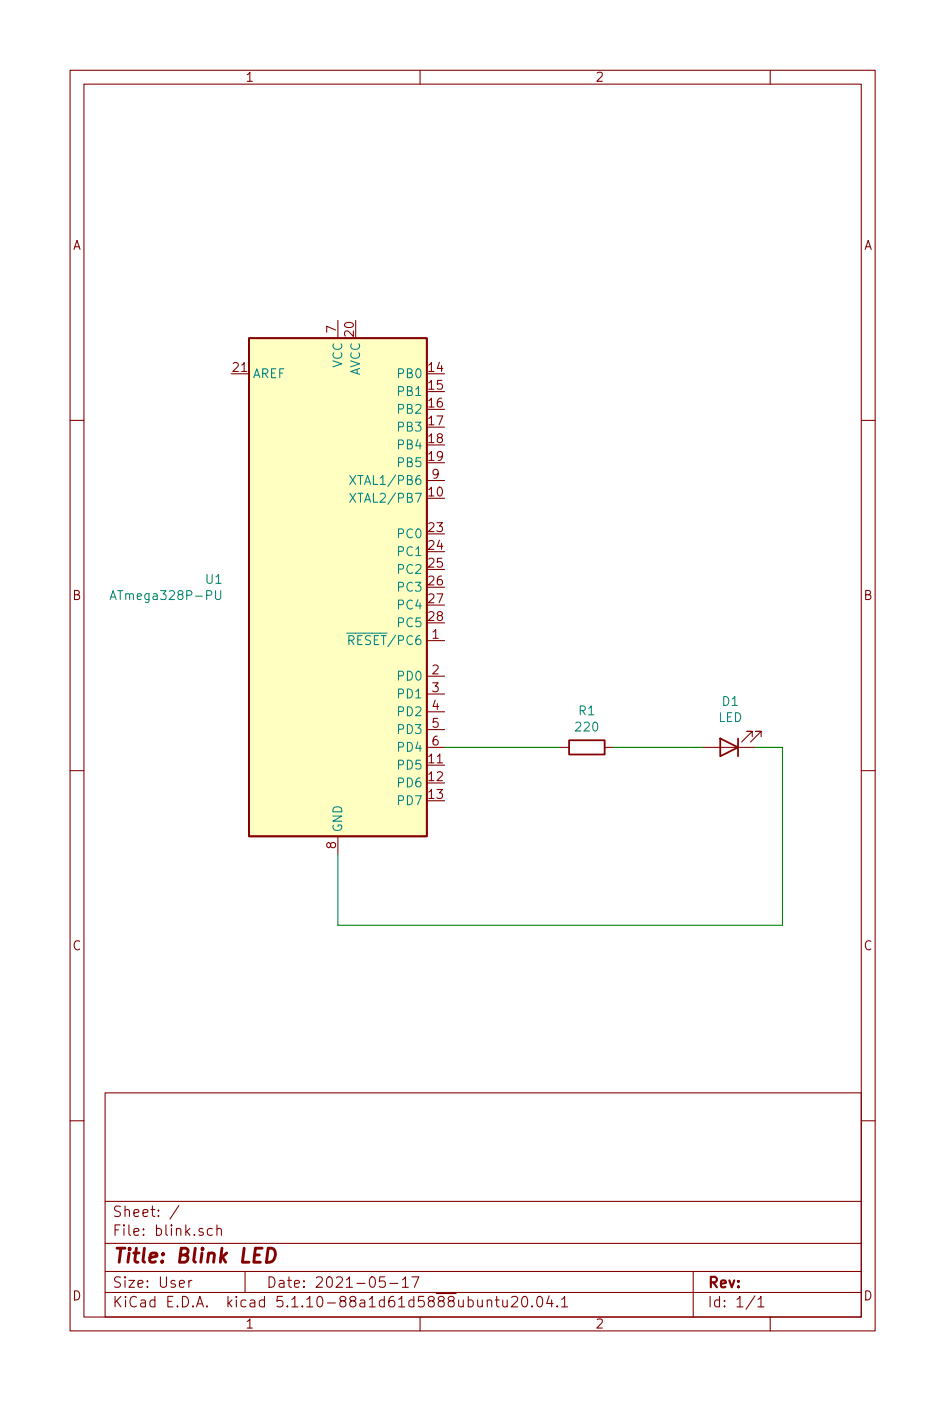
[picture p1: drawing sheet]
<svg xmlns="http://www.w3.org/2000/svg" width="135mm" height="200mm" viewBox="0 0 135 200" stroke-linecap="round" stroke-linejoin="round" font-family="sans-serif">
<g fill="none" stroke="#840000" stroke-width=".15">
<path d="M10 10h115v180h-115zM12 12h111v176h-111zM60 10v2M110 10v2M48.3 45.7v2.6M10 60h2M61 68.6h2.5M123 60h2M61 91.5h2.5M61 96.5h2.5M61 99.1h2.5M10 110h2"/>
<path d="M48.3 119.4v2.5M61 101.6h2.5M61 104.2h2.5M61 106.7h2.5M80 106.7h1.3M86.4 106.7h1.2M100.3 106.7h7.6M107.4 105.2v-.8h-.7h.7l-1.5 1.5M108.7 105.2v-.8h-.8h.8l-1.5 1.5M123 110h2M15 156h108v32h-108zM10 160h2"/>
<path d="M15 177.5h108M15 171.5h108M25.6 172.1l-1.3 1.9M30.3 175.5a.5 .5 0 0 0-.6 0l-.1 .6a.47 .47 0 0 0 .6 .3l.1-.1M31 175.5a.38 .38 0 0 1 .6 .1v.8M31 174.9v1.5M123 160h2M15 184.5h108M15 181.5h108M27 182.8v1M27.4 182.8l-.3 .1-.1 .2M35 181.5v3"/>
<path d="M55 182.3h-.7l-.1 .7a.65 .65 0 0 1 .7-.1 .61 .61 0 0 1 .1 .8h-.1a.61 .61 0 0 1-.7 0M55.7 183.2h1.1M57.5 182.7l.4-.4v1.5M57.5 183.8h.8M58.8 182.3h1l-.6 1.5M60 188v2M69.6 185.7a.38 .38 0 0 1 .6 .1v.8M69.6 185.6v1M70.7 185.6h.6M70.9 185.1v1.3l.2 .2h.2M71.8 185.6l.1 .9a.4 .4 0 0 0 .5 0M72.4 185.6v1"/>
<path d="M73.1 185.2l.2-.1 .5 .1a.37 .37 0 0 1 .1 .5l-.9 .9h.9M74.7 185.2a.34 .34 0 0 1 .6 .2 .78 .78 0 0 1-.4 1.2 .95 .95 0 0 1-.2-1.4zM76 186.5h.1l-.1 .1v-.1v.1M76.8 185.2a.37 .37 0 0 1 .4-.1 .37 .37 0 0 1 .2 .3l.1 .3a.72 .72 0 0 1-.4 .9l-.3-.1a1.41 1.41 0 0 1 0-1.3zM78.4 185l-.3 1.1h.9M78.8 185.6v1M79.6 186.5h.1l-.1 .1-.1-.1h.1v.1M80.2 185.5l.4-.4v1.5M80.2 186.6h.9M99 181.5v6.5M107.8 185l-1.2 1.9M108.3 185.5l.3-.2 .1-.2v1.5"/>
<path d="M108.3 186.6h.8M110 188v2"/>
</g>
<path d="M38.3 178.2h.5a.98 .98 0 0 1 .4 1.5 .91 .91 0 0 1-1.2 .5z" fill="none" stroke="#840000" stroke-width=".41"/>
<path d="M35.6 48.3h25.4v71.1h-25.4z" fill="#ffffc2" stroke="#ffffc2" stroke-width=".14"/>
<path d="M35.6 48.3h25.4v71.1h-25.4zM81.3 105.7h5.1v2h-5.1zM102.9 105.4l2.5 1.3-2.5 1.3zM105.4 105.4v2.6" fill="none" stroke="#840000" stroke-width=".25"/>
<path d="M50 70.4l.8 1.3M50 67.9l.8 1.3M50.8 70.4l-.8 1.3M50.8 67.9l-.8 1.3M15.7 85.6l.5-1.3 .4 1.3M15.8 85.2h.7M30.8 84.3v1.1l.2 .2 .4-.1 .1-.1v-1.1M49.5 90.4h1.3M49.8 91.4h.6a.34 .34 0 0 0 .2-.4 .34 .34 0 0 0-.3-.2h-.5v1.2M50.1 91.4l.5 .6" fill="none" stroke="#008484" stroke-width=".15"/>
<path d="M63.5 106.7h16.5M87.6 106.7h12.7M107.9 106.7h3.9v25.4h-63.5v-10.2" fill="none" stroke="#008400" stroke-width=".15"/>
<text font-size="2.8" fill="#840000" x="16" y="180.3">Title: Blink LED</text>
<g font-size="2.1" fill="#840000">
<text x="16" y="173.8">Sheet: /</text>
<text x="16" y="176.5">File: blink.sch</text>
<text x="16" y="183.9">Size: User</text>
<text x="38" y="183.9">Date: 2021-05-17</text>
<text x="101" y="183.9">Rev:</text>
<text x="16" y="186.7">KiCad E.D.A. kicad 5.1.10-88a1d61d5888ubuntu20.04.1</text>
<text x="101" y="186.7">Id: 1/1</text>
</g>
<g font-size="1.8" fill="#840000">
<text x="35" y="11.7">1</text>
<text x="85" y="11.7">2</text>
<text x="10.4" y="35.7">A</text>
<text x="123.4" y="35.7">A</text>
<text x="48" y="47.5" transform="rotate(-90 48 47.5)">7</text>
<text x="50.5" y="48" transform="rotate(-90 50.5 48)">20</text>
<text x="33.3" y="53.1">21</text>
<text x="61.3" y="53.1">14</text>
<text x="61.3" y="55.7">15</text>
<text x="61.3" y="58.2">16</text>
<text x="61.3" y="60.7">17</text>
<text x="61.3" y="63.3">18</text>
<text x="61.3" y="65.8">19</text>
<text x="61.3" y="70.9">10</text>
<text x="61.7" y="68.4">9</text>
<text x="61.3" y="76">23</text>
<text x="61.3" y="78.5">24</text>
<text x="61.3" y="81.1">25</text>
<text x="61.3" y="83.6">26</text>
<text x="10.4" y="85.6">B</text>
<text x="61.3" y="86.1">27</text>
<text x="61.3" y="88.7">28</text>
<text x="123.4" y="85.6">B</text>
<text x="61.7" y="91.2">1</text>
<text x="61.7" y="96.3">2</text>
<text x="61.7" y="98.8">3</text>
<text x="61.7" y="101.4">4</text>
<text x="61.7" y="103.9">5</text>
<text x="61.7" y="106.5">6</text>
<text x="61.3" y="109">11</text>
<text x="61.3" y="111.5">12</text>
<text x="61.3" y="114.1">13</text>
<text x="48" y="121.2" transform="rotate(-90 48 121.2)">8</text>
<text x="10.4" y="135.7">C</text>
<text x="123.4" y="135.7">C</text>
<text x="10.4" y="185.6">D</text>
<text x="123.4" y="185.6">D</text>
<text x="35" y="189.7">1</text>
<text x="85" y="189.7">2</text>
</g>
<g font-size="1.8" fill="#008484">
<text x="48.9" y="52.5" transform="rotate(-90 48.9 52.5)">VCC</text>
<text x="51.4" y="53.8" transform="rotate(-90 51.4 53.8)">AVCC</text>
<text x="36.1" y="54">AREF</text>
<text x="57" y="54">PB0</text>
<text x="57" y="56.5">PB1</text>
<text x="57" y="59.1">PB2</text>
<text x="57" y="61.6">PB3</text>
<text x="57" y="64.2">PB4</text>
<text x="50.9" y="71.8">XTAL2/PB7</text>
<text x="50.9" y="69.2">XTAL1/PB6</text>
<text x="57" y="66.7">PB5</text>
<text x="57" y="76.9">PC0</text>
<text x="29.4" y="83.4">U1</text>
<text x="57" y="79.4">PC1</text>
<text x="57" y="81.9">PC2</text>
<text x="16.7" y="85.7">ATmega328P-PU</text>
<text x="57" y="84.5">PC3</text>
<text x="57" y="87">PC4</text>
<text x="57" y="89.6">PC5</text>
<text x="50.6" y="92.1">RESET/PC6</text>
<text x="57" y="97.2">PD0</text>
<text x="57" y="99.7">PD1</text>
<text x="103.2" y="100.8">D1</text>
<text x="57" y="102.3">PD2</text>
<text x="57" y="104.8">PD3</text>
<text x="57" y="107.3">PD4</text>
<text x="82.3" y="104.4">220</text>
<text x="82.7" y="102.1">R1</text>
<text x="102.6" y="103.1">LED</text>
<text x="57" y="109.9">PD5</text>
<text x="57" y="112.4">PD6</text>
<text x="48.9" y="118.9" transform="rotate(-90 48.9 118.9)">GND</text>
<text x="57" y="115">PD7</text>
</g>
</svg>
